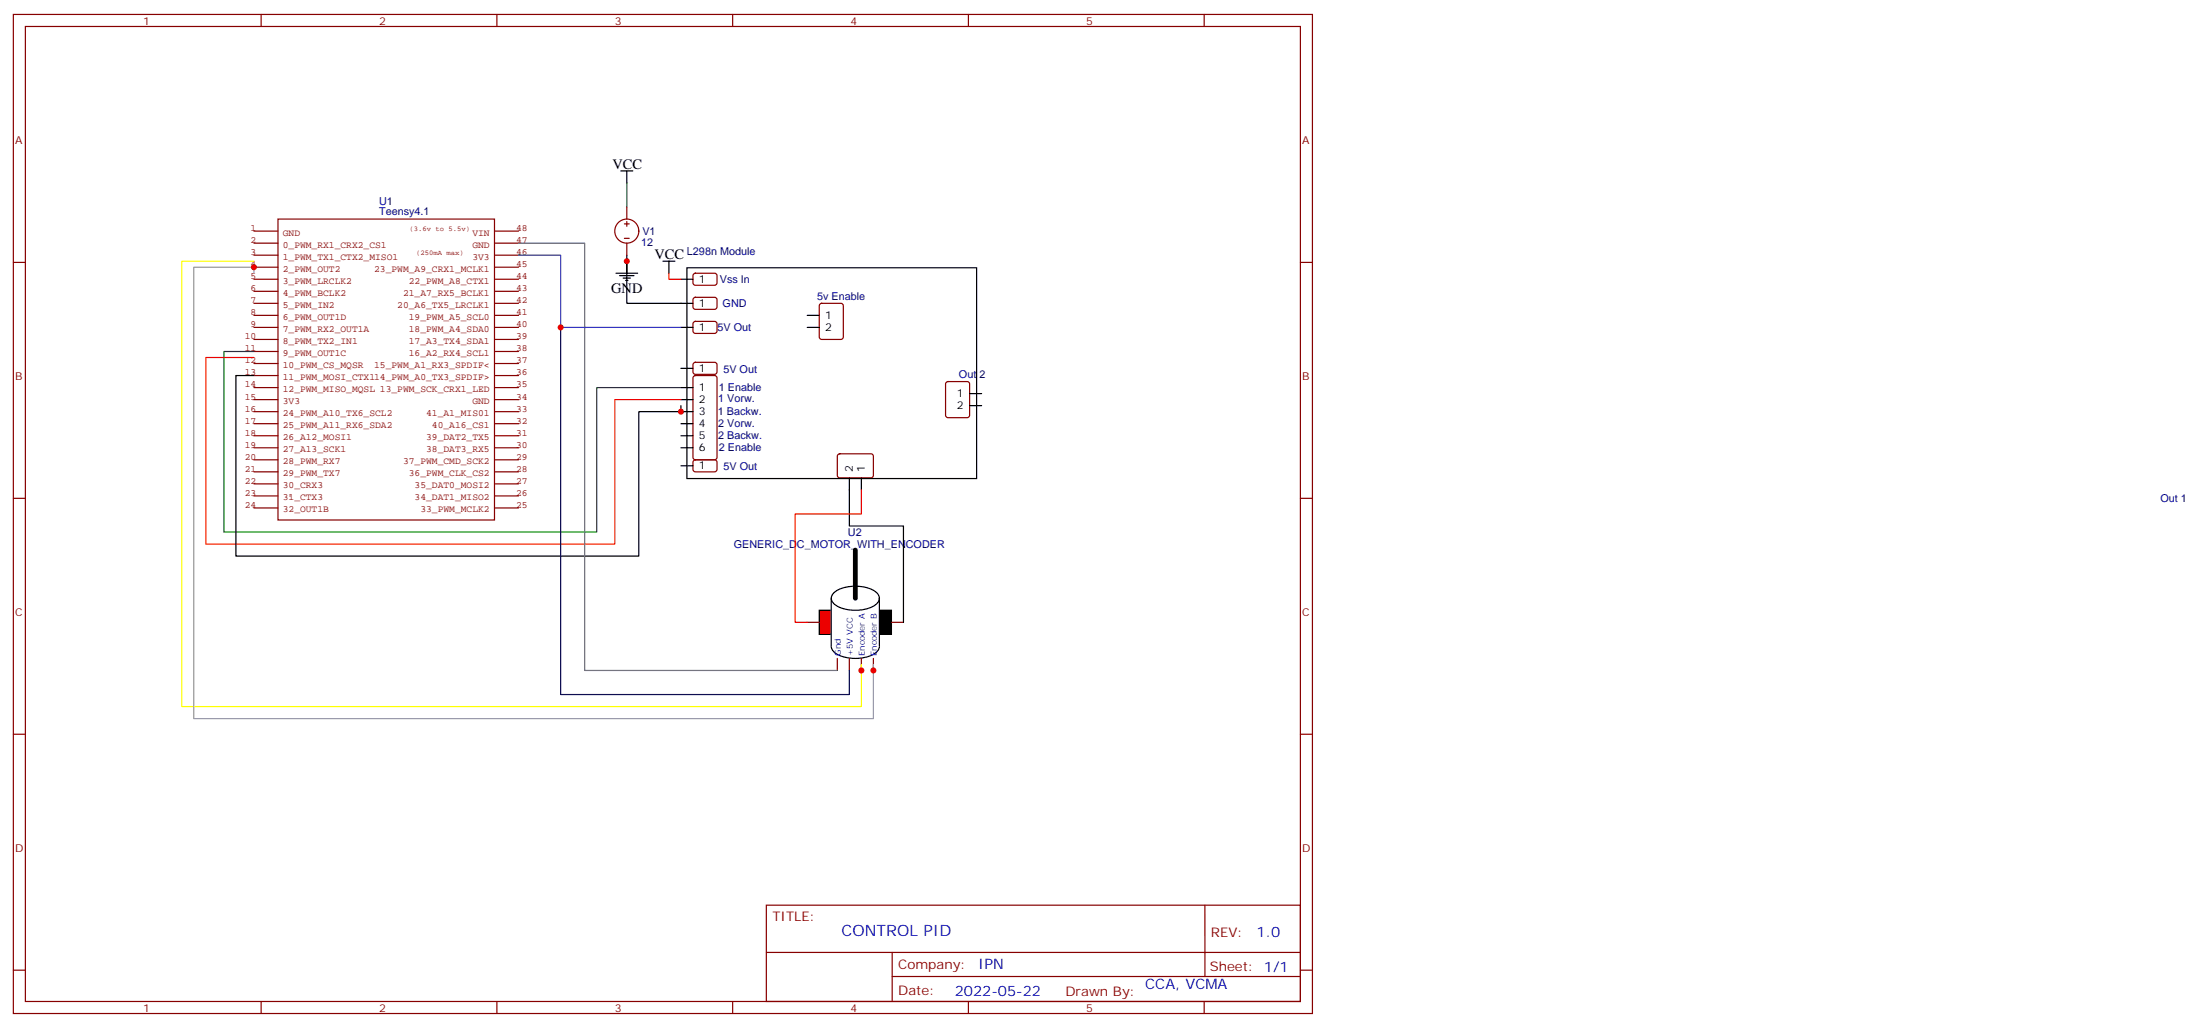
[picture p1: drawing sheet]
<svg xmlns="http://www.w3.org/2000/svg" width="645mm" height="301mm" viewBox="0 0 645 301" stroke-linecap="round" stroke-linejoin="round" font-family="sans-serif">
<g fill="none" stroke="#870000" stroke-width=".35">
<path d="M3.9 4.2h381v292.8h-381zM7.4 7.8h374v285.7h-374zM76.6 4.2v3.6M145.7 4.2v3.6M214.9 4.2v3.6M284 4.2v3.6M353.2 4.2v3.6M3.9 76.9h3.5M381.4 76.9h3.5M203.5 80.3l.4-.2h6l.4 .7-.1 2.4-.6 .4-5.9-.1-.5-.6v-2.1zM203.5 87.3l.4-.2 6 .1 .4 .6-.1 2.4-.6 .5-5.9-.1-.5-.6v-2.2zM203.5 94.4l.4-.2h6l.4 .7-.1 2.4-.6 .4h-5.9l-.5-.7v-2.1z"/>
<path d="M240.5 89.1l.5-.2h5.6l.7 .4v9.5l-.4 .6-5.9 .1-.7-.5v-9.4zM203.5 110.3l.4-.2h5.7l.6 .4 .1 23.6-.5 .6-5.9 .1-.6-.5-.1-23.5zM203.5 106.4l.4-.2h6l.4 .7-.1 2.4-.6 .4-5.9-.1-.5-.6v-2.1zM277.6 112l.4-.2h5.7l.6 .5 .1 9.4-.5 .7h-5.9l-.6-.4-.1-9.5zM203.5 135l.4-.2h6l.4 .7-.1 2.4-.6 .4-5.9-.1-.5-.6v-2.1zM245.8 133.2l.5-.2 9.4 .1 .5 .6-.1 5.9-.7 .5-9.4-.1-.4-.7v-5.6zM3.9 146h3.5M381.4 146h3.5M3.9 215.2h3.5M381.4 215.2h3.5M224.8 265.3h156.6v28.2h-156.6zM224.8 279.1h156.5"/>
<path d="M261.7 279.1v14.1M353.4 265.3v20.9M3.9 284.3h3.5M76.6 293.5v3.5M145.7 293.5v3.5M214.9 293.5v3.5M261.7 286.2h119.6M284 293.5v3.5M353.2 293.5v3.5M381.4 284.3h3.5"/>
</g>
<g fill="none" stroke="#850000" stroke-width=".35">
<path d="M74.5 78.3h7M74.5 74.8h7M74.5 71.3h7M74.5 67.7h7M81.5 64.2h63.5v88.2h-63.5zM145 78.3h7.1M145 74.8h7.1M145 71.3h7.1M145 67.7h7.1M74.5 99.5h7M74.5 96h7M74.5 92.4h7"/>
<path d="M74.5 88.9h7M74.5 85.4h7M74.5 81.8h7M145 99.5h7.1M145 96h7.1M145 92.4h7.1M145 88.9h7.1M145 85.4h7.1M145 81.8h7.1M74.5 103h7M74.5 106.5h7M74.5 110.1h7"/>
<path d="M74.5 113.6h7M74.5 117.1h7M145 103h7.1M145 106.5h7.1M145 110.1h7.1M145 113.6h7.1M145 117.1h7.1M74.5 120.6h7M74.5 124.2h7M74.5 127.7h7M74.5 131.2h7M74.5 134.8h7"/>
<path d="M74.5 138.3h7M145 120.6h7.1M145 124.2h7.1M145 127.7h7.1M145 131.2h7.1M145 134.8h7.1M145 138.3h7.1M74.5 141.8h7M74.5 145.3h7M74.5 148.9h7M85.1 145.3h.1M145 141.8h7.1"/>
<path d="M145 145.3h7.1M145 148.9h7.1"/>
</g>
<g fill="none" stroke="#000" stroke-width=".35">
<path d="M201.5 78.5h84.9v61.8h-84.9zM199.7 81.8h3.5M199.7 88.9h3.5M199.7 96h3.5M236.7 96h3.6M236.7 92.4h3.6M74.5 110.1h-5.3v52.9h118.2v-42.4h12.3v-1.7M199.7 113.6h3.5M199.7 117.1h3.5M199.7 107.9h3.5M284.4 115.4h3.5M284.4 118.9h3.5"/>
<path d="M199.7 120.6h3.5M199.7 124.2h3.5M199.7 127.7h3.5M199.7 131.2h3.5M199.7 136.5h3.5M249.1 140.1v3.5M252.6 140.1v3.5"/>
</g>
<path d="M74.5 103h-8.8v52.9h109.3v-42.3h24.7" fill="none" stroke="#008700" stroke-width=".35"/>
<path d="M74.5 104.8h-14.1v54.7h119.9v-42.4h19.4" fill="none" stroke="#f30" stroke-width=".35"/>
<path d="M240.3 178.9h3.5v7h-3.5z" fill="#f00" stroke="#000" stroke-width=".35"/>
<path d="M257.9 178.9h3.5v7h-3.5z" fill="#000" stroke="#000" stroke-width=".35"/>
<path d="M244.6 187.8a11.3 11.3 0 0 1 12.5 0 2.18 2.18 0 0 1-.5 3.7 11.6 11.6 0 0 1-12-.4 2.06 2.06 0 0 1 0-3.3z" fill="#fff" stroke="#000" stroke-width=".35"/>
<path d="M243.8 175.3h14.1v14.1h-14.1z" fill="#fff" stroke="#fff" stroke-width=".35"/>
<path d="M244.6 173.7a11.3 11.3 0 0 1 12.5 0 2.18 2.18 0 0 1-.5 3.7 11.6 11.6 0 0 1-12-.4 2.06 2.06 0 0 1 0-3.3z" fill="#fff" stroke="#000" stroke-width=".35"/>
<g fill="none" stroke="#000" stroke-width=".35">
<path d="M182.1 50.1h3.5M183.8 50.1v3.5M183.8 74.8v14.1h15.9M183.8 76.6v3.5M194.4 76.6h3.5M196.2 76.6v3.5M180.7 80.1h6.3M181.7 80.8h4.2M182.8 81.5h2.1M183.5 82.2h.7M249.1 143.6v10.6h15.9v28.2M243.8 175.3v14.1"/>
<path d="M257.9 175.3v14.1"/>
</g>
<g fill="none" stroke="#870000" stroke-width=".35">
<path d="M183.1 65.6h1.4M183.1 69.8h1.4M183.8 60.7v3.5M183.8 64.9v1.4M183.8 71.3v3.5M236.7 182.4h3.6M245.6 193v3.5M249.1 193v3.5M252.6 193v3.5M256.2 193v3.5M261.4 182.4h3.6"/>
<circle cx="183.8" cy="67.7" r="3.5"/>
</g>
<path d="M250.9 161.2v14.1" fill="none" stroke="#000" stroke-width="1.4"/>
<path d="M196.2 80.1v1.7h3.5M252.6 143.6v7h-19.4v31.8h3.5" fill="none" stroke="#f00" stroke-width=".35"/>
<path d="M183.8 53.6v7.1" fill="none" stroke="#008700" stroke-width=".35"/>
<path d="M152.1 71.3h19.4v125.2h74.1" fill="none" stroke="#666" stroke-width=".35"/>
<path d="M164.4 96v107.6h84.7v-7.1" fill="none" stroke="#006" stroke-width=".35"/>
<path d="M74.5 76.6h-21.2v130.5h199.3v-12.4" fill="none" stroke="#ff0" stroke-width=".35"/>
<path d="M74.5 80.1v-1.8h-17.7v132.3h199.4v-15.9" fill="none" stroke="#999" stroke-width=".35"/>
<path d="M152.1 74.8h12.3v21.2h35.3" fill="none" stroke="#339" stroke-width=".35"/>
<g fill="#c00">
<circle cx="199.7" cy="120.6" r=".88"/>
<circle cx="183.8" cy="76.6" r=".88"/>
<circle cx="164.4" cy="96" r=".88"/>
<circle cx="252.6" cy="196.5" r=".88"/>
<circle cx="256.2" cy="196.5" r=".88"/>
<circle cx="74.5" cy="78.3" r=".88"/>
</g>
<text font-size="4.6" fill="#00f" x="246.8" y="274.3">CONTROL PID</text>
<g font-size="4.2">
<text x="179.6" y="49.4">VCC</text>
<text x="191.9" y="75.8">VCC</text>
<text x="179.2" y="85.7">GND</text>
</g>
<g font-size="4.2" fill="#00f">
<text x="368.6" y="274.5">1.0</text>
<text x="286.9" y="284.1">IPN</text>
<text x="280" y="291.9">2022-05-22</text>
<text x="335.9" y="290">CCA, VCMA</text>
</g>
<g font-size="3.9" fill="#800">
<text x="226.5" y="269.9">TITLE:</text>
<text x="355.1" y="274.5">REV:</text>
<text x="263.4" y="284.1">Company:</text>
<text x="354.8" y="284.7">Sheet: 1/1</text>
<text x="263.4" y="291.7">Date:</text>
<text x="312.5" y="291.8">Drawn By:</text>
</g>
<g font-size="3.2" fill="#800">
<text x="42" y="7.2">1</text>
<text x="111.2" y="7.2">2</text>
<text x="180.3" y="7.2">3</text>
<text x="249.4" y="7.2">4</text>
<text x="318.6" y="7.2">5</text>
<text x="4.4" y="42.3">A</text>
<text x="381.9" y="42.3">A</text>
<text x="4.4" y="111.5">B</text>
<text x="381.9" y="111.5">B</text>
<text x="4.4" y="180.6">C</text>
<text x="381.9" y="180.6">C</text>
<text x="4.4" y="249.8">D</text>
<text x="381.9" y="249.8">D</text>
<text x="42" y="296.5">1</text>
<text x="111.2" y="296.5">2</text>
<text x="180.3" y="296.5">3</text>
<text x="249.4" y="296.5">4</text>
<text x="318.6" y="296.5">5</text>
</g>
<g font-size="3.2" fill="#000080">
<text x="111.2" y="60">U1</text>
<text x="111.2" y="63.1">Teensy4.1</text>
<text x="188.1" y="72">12</text>
<text x="188.4" y="68.8">V1</text>
<text x="201.5" y="74.8">L298n Module</text>
<text x="211.1" y="83">Vss In</text>
<text x="239.7" y="87.8">5v Enable</text>
<text x="211.9" y="90">GND</text>
<text x="210.4" y="97.1">5V Out</text>
<text x="212.2" y="109.4">5V Out</text>
<text x="281.3" y="110.8">Out 2</text>
<text x="210.6" y="117.8">1 Vorw.</text>
<text x="210.9" y="114.7">1 Enable</text>
<text x="210.5" y="121.8">1 Backw.</text>
<text x="210.6" y="125.1">2 Vorw.</text>
<text x="210.6" y="128.8">2 Backw.</text>
<text x="210.8" y="132.2">2 Enable</text>
<text x="212.2" y="137.7">5V Out</text>
<text x="633.6" y="147.1">Out 1</text>
<text x="215.2" y="160.5">GENERIC_DC_MOTOR_WITH_ENCODER</text>
<text x="248.7" y="157">U2</text>
</g>
<g font-size="3.2">
<text x="205" y="82.9">1</text>
<text x="205" y="90">1</text>
<text x="242" y="93.5">1</text>
<text x="205" y="97">1</text>
<text x="242" y="97">2</text>
<text x="205" y="109">1</text>
<text x="205" y="114.7">1</text>
<text x="205" y="118.2">2</text>
<text x="280.6" y="116.4">1</text>
<text x="280.6" y="119.9">2</text>
<text x="205" y="121.7">3</text>
<text x="205" y="125.2">4</text>
<text x="205" y="128.8">5</text>
<text x="205" y="132.3">6</text>
<text x="205" y="137.6">1</text>
<text x="250.2" y="138.3" transform="rotate(-90 250.2 138.3)">2</text>
<text x="253.7" y="138.3" transform="rotate(-90 253.7 138.3)">1</text>
</g>
<g font-size="2.8" fill="#840000">
<text x="73.5" y="67.7">1</text>
<text x="73.5" y="71.2">2</text>
<text x="82.9" y="69.1">GND</text>
<text x="138.5" y="69.1">VIN</text>
<text x="151.4" y="71.2">47</text>
<text x="151.4" y="67.7">48</text>
<text x="73.5" y="74.8">3</text>
<text x="82.9" y="72.6">0_PWM_RX1_CRX2_CS1</text>
<text x="82.9" y="76.1">1_PWM_TX1_CTX2_MISO1</text>
<text x="138.5" y="76.1">3V3</text>
<text x="138.5" y="72.6">GND</text>
<text x="151.4" y="74.8">46</text>
<text x="73.5" y="81.8">5</text>
<text x="73.5" y="78.3">4</text>
<text x="82.9" y="83.2">3_PWM_LRCLK2</text>
<text x="82.9" y="79.6">2_PWM_OUT2</text>
<text x="109.7" y="79.6">23_PWM_A9_CRX1_MCLK1</text>
<text x="119.9" y="83.2">22_PWM_A8_CTX1</text>
<text x="151.4" y="81.8">44</text>
<text x="151.4" y="78.3">45</text>
<text x="73.5" y="85.3">6</text>
<text x="73.5" y="88.9">7</text>
<text x="82.9" y="86.7">4_PWM_BCLK2</text>
<text x="118.2" y="86.7">21_A7_RX5_BCLK1</text>
<text x="151.4" y="88.9">42</text>
<text x="151.4" y="85.3">43</text>
<text x="73.5" y="92.4">8</text>
<text x="73.5" y="95.9">9</text>
<text x="82.9" y="90.2">5_PWM_IN2</text>
<text x="82.9" y="93.8">6_PWM_OUT1D</text>
<text x="116.5" y="90.2">20_A6_TX5_LRCLK1</text>
<text x="119.9" y="93.8">19_PWM_A5_SCL0</text>
<text x="151.4" y="95.9">40</text>
<text x="151.4" y="92.4">41</text>
<text x="71.8" y="99.4">10</text>
<text x="82.9" y="100.8">8_PWM_TX2_IN1</text>
<text x="82.9" y="97.3">7_PWM_RX2_OUT1A</text>
<text x="119.9" y="100.8">17_A3_TX4_SDA1</text>
<text x="119.9" y="97.3">18_PWM_A4_SDA0</text>
<text x="151.4" y="99.4">39</text>
<text x="71.8" y="103">11</text>
<text x="71.8" y="106.5">12</text>
<text x="82.9" y="104.3">9_PWM_OUT1C</text>
<text x="82.9" y="107.9">10_PWM_CS_MQSR</text>
<text x="109.7" y="107.9">15_PWM_A1_RX3_SPDIF&lt;</text>
<text x="119.9" y="104.3">16_A2_RX4_SCL1</text>
<text x="151.4" y="106.5">37</text>
<text x="151.4" y="103">38</text>
<text x="71.8" y="110">13</text>
<text x="71.8" y="113.6">14</text>
<text x="82.9" y="111.4">11_PWM_MOSI_CTX114_PWM_A0_TX3_SPDIF&gt;</text>
<text x="151.4" y="113.6">35</text>
<text x="151.4" y="110">36</text>
<text x="71.8" y="117.1">15</text>
<text x="82.9" y="114.9">12_PWM_MISO_MQSL 13_PWM_SCK_CRX1_LED</text>
<text x="82.9" y="118.4">3V3</text>
<text x="138.5" y="118.4">GND</text>
<text x="151.4" y="117.1">34</text>
<text x="71.8" y="120.6">16</text>
<text x="71.8" y="124.1">17</text>
<text x="82.9" y="122">24_PWM_A10_TX6_SCL2</text>
<text x="82.9" y="125.5">25_PWM_A11_RX6_SDA2</text>
<text x="125" y="122">41_A1_MIS01</text>
<text x="126.7" y="125.5">40_A16_CS1</text>
<text x="151.4" y="124.1">32</text>
<text x="151.4" y="120.6">33</text>
<text x="71.8" y="127.7">18</text>
<text x="71.8" y="131.2">19</text>
<text x="82.9" y="129">26_A12_MOSI1</text>
<text x="125" y="129">39_DAT2_TX5</text>
<text x="151.4" y="131.2">30</text>
<text x="151.4" y="127.7">31</text>
<text x="71.8" y="134.7">20</text>
<text x="82.9" y="132.6">27_A13_SCK1</text>
<text x="82.9" y="136.1">28_PWM_RX7</text>
<text x="118.2" y="136.1">37_PWM_CMD_SCK2</text>
<text x="125" y="132.6">38_DAT3_RX5</text>
<text x="151.4" y="134.7">29</text>
<text x="71.8" y="138.3">21</text>
<text x="71.8" y="141.8">22</text>
<text x="82.9" y="139.6">29_PWM_TX7</text>
<text x="82.9" y="143.1">30_CRX3</text>
<text x="119.9" y="139.6">36_PWM_CLK_CS2</text>
<text x="121.6" y="143.1">35_DAT0_MOSI2</text>
<text x="151.4" y="141.8">27</text>
<text x="151.4" y="138.3">28</text>
<text x="71.8" y="145.3">23</text>
<text x="71.8" y="148.8">24</text>
<text x="82.9" y="146.7">31_CTX3</text>
<text x="121.6" y="146.7">34_DAT1_MISO2</text>
<text x="151.4" y="148.8">25</text>
<text x="151.4" y="145.3">26</text>
<text x="82.9" y="150.2">32_OUT1B</text>
<text x="123.3" y="150.2">33_PWM_MCLK2</text>
</g>
<g font-size="2.5" fill="#00f">
<text x="246.6" y="192.3" transform="rotate(-90 246.6 192.3)">Gnd</text>
<text x="250.2" y="192.3" transform="rotate(-90 250.2 192.3)">+5V VCC</text>
<text x="253.7" y="192.3" transform="rotate(-90 253.7 192.3)">Encoder A</text>
<text x="257.2" y="192.3" transform="rotate(-90 257.2 192.3)">Encoder B</text>
</g>
<g font-size="2.1" fill="#840000">
<text x="120.1" y="67.8">(3.6v to 5.5v)</text>
<text x="122" y="74.8">(250mA max)</text>
</g>
</svg>
